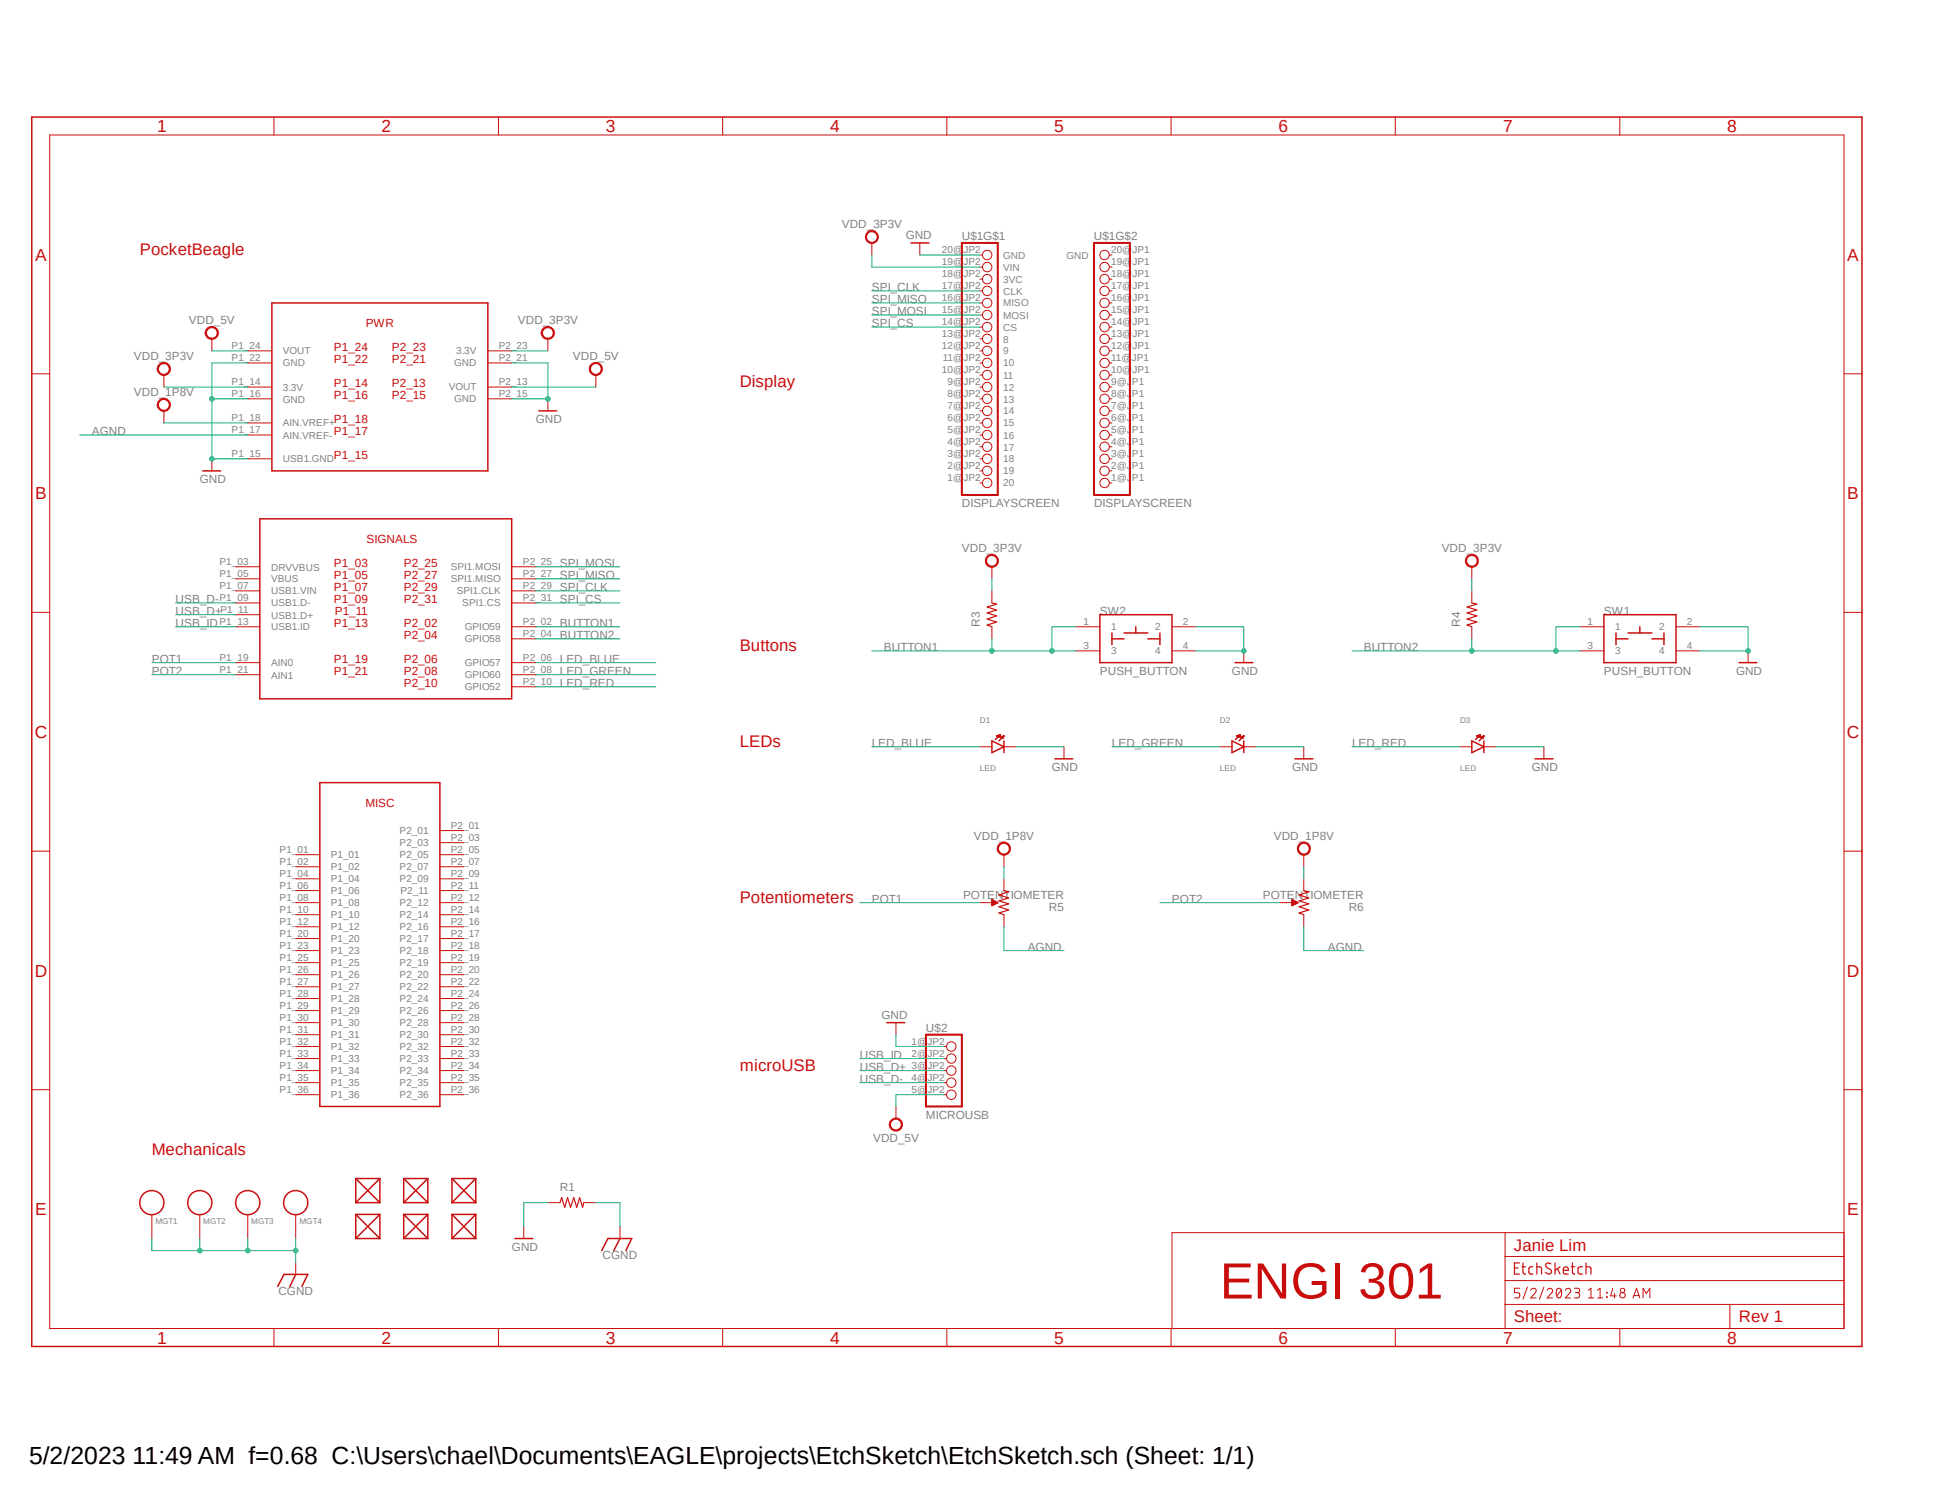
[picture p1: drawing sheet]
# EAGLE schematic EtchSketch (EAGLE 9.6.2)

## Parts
D1  LED BLUE  LED  [EIA-STD]
D2  LED GREEN  LED  [EIA-STD]
D3  LED RED  LED  [EIA-STD]
FUD1  FIDUCIAL  [FIDUCIAL_40MIL]
FUD2  FIDUCIAL  [FIDUCIAL_40MIL]
FUD3  FIDUCIAL  [FIDUCIAL_40MIL]
FUD4  FIDUCIAL  [FIDUCIAL_40MIL]
FUD5  FIDUCIAL  [FIDUCIAL_40MIL]
FUD6  FIDUCIAL  [FIDUCIAL_40MIL]
MGT1  MOUNTING_HOLE  [MOUNTING_HOLE]
MGT2  MOUNTING_HOLE  [MOUNTING_HOLE]
MGT3  MOUNTING_HOLE  [MOUNTING_HOLE]
MGT4  MOUNTING_HOLE  [MOUNTING_HOLE]
R1  R_R0603  [R0603]
R3  R_R0603  [R0603]
R4  R_R0603  [R0603]
R5  POTENTIOMETER  [POT-PO90S]
R6  POTENTIOMETER  [POT-PO90S]
SW1  PUSH_BUTTON  [BUTTON_12.5MM]
SW2  PUSH_BUTTON  [BUTTON_12.5MM]
U1  POCKETBEAGLE_NEW  [POCKETBEAGLE]
U$1  DISPLAYSCREEN  [DISPLAYSCREEN]
U$2  MICROUSB  [MICROUSB]

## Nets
AGND: R5.CCW R6.CCW U1.P1_17(AIN.VREF-)
BUTTON1: R3.1 SW2.1 SW2.3 U1.P2_20
BUTTON2: R4.1 SW1.1 SW1.3 U1.P2_18
CGND: MGT1.P$1 MGT2.P$1 MGT3.P$1 MGT4.P$1 R1.2
GND: D1.CATHODE D2.CATHODE D3.CATHODE R1.1 SW1.2 SW1.4 SW2.2 SW2.4 U1.P1_15(USB1.GND) U1.P1_16(GND) U1.P1_22(GND) U1.P2_15(GND) U1.P2_21(GND) U$1.20@JP2(GND) U$2.1@JP2(GND)
LED_BLUE: D1.ANODE U1.P2_30
LED_GREEN: D2.ANODE U1.P2_32
LED_RED: D3.ANODE U1.P2_34
POT1: R5.S U1.P2_03
POT2: R6.S U1.P2_01
SPI_CLK: U1.P2_29(SPI1.CLK) U$1.17@JP2(CLK)
SPI_CS: U1.P2_31(SPI1.CS) U$1.14@JP2(CS)
SPI_MISO: U1.P2_27(SPI1.MISO) U$1.16@JP2(MISO)
SPI_MOSI: U1.P2_25(SPI1.MOSI) U$1.15@JP2(MOSI)
USB_D+: U1.P1_11(USB1.D+) U$2.3@JP2(D+)
USB_D-: U1.P1_09(USB1.D-) U$2.4@JP2(D-)
USB_ID: U1.P1_13(USB1.ID) U$2.2@JP2(ID)
VDD_1P8V: R5.CW R6.CW U1.P1_18(AIN.VREF+)
VDD_3P3V: R3.2 R4.2 U1.P1_14(3.3V) U1.P2_23(3.3V) U$1.19@JP2(VIN)
VDD_5V: U1.P1_24(VOUT) U1.P2_13(VOUT) U$2.5@JP2(5V)
Unconnected: FUD1.P$1 FUD2.P$1 FUD3.P$1 FUD4.P$1 FUD5.P$1 FUD6.P$1 U1.P1_01 U1.P1_02 U1.P1_03(DRVVBUS) U1.P1_04 U1.P1_05(VBUS) U1.P1_06 U1.P1_07(USB1.VIN) U1.P1_08 U1.P1_10 U1.P1_12 U1.P1_19(AIN0) U1.P1_20 U1.P1_21(AIN1) U1.P1_23 U1.P1_25 U1.P1_26 U1.P1_27 U1.P1_28 U1.P1_29 U1.P1_30 U1.P1_31 U1.P1_32 U1.P1_33 U1.P1_34 U1.P1_35 U1.P1_36 U1.P2_02(GPIO59) U1.P2_04(GPIO58) U1.P2_05 U1.P2_06(GPIO57) U1.P2_07 U1.P2_08(GPIO60) U1.P2_09 U1.P2_10(GPIO52) U1.P2_11 U1.P2_12 U1.P2_14 U1.P2_16 U1.P2_17 U1.P2_19 U1.P2_22 U1.P2_24 U1.P2_26 U1.P2_28 U1.P2_33 U1.P2_35 U1.P2_36 U$1.1@JP1 U$1.1@JP2 U$1.2@JP1 U$1.2@JP2 U$1.3@JP1 U$1.3@JP2 U$1.4@JP1 U$1.4@JP2 U$1.5@JP1 U$1.5@JP2 U$1.6@JP1 U$1.6@JP2 U$1.7@JP1 U$1.7@JP2 U$1.8@JP1 U$1.8@JP2 U$1.9@JP1 U$1.9@JP2 U$1.10@JP1 U$1.10@JP2 U$1.11@JP1 U$1.11@JP2 U$1.12@JP1 U$1.12@JP2 U$1.13@JP1 U$1.13@JP2 U$1.14@JP1 U$1.15@JP1 U$1.16@JP1 U$1.17@JP1 U$1.18@JP1 U$1.18@JP2(3VC) U$1.19@JP1 U$1.20@JP1(GND)

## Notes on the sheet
- PocketBeagle
- Display
- Buttons
- LEDs
- Potentiometers
- microUSB
- Mechanicals
- Janie Lim
- ENGI 301
